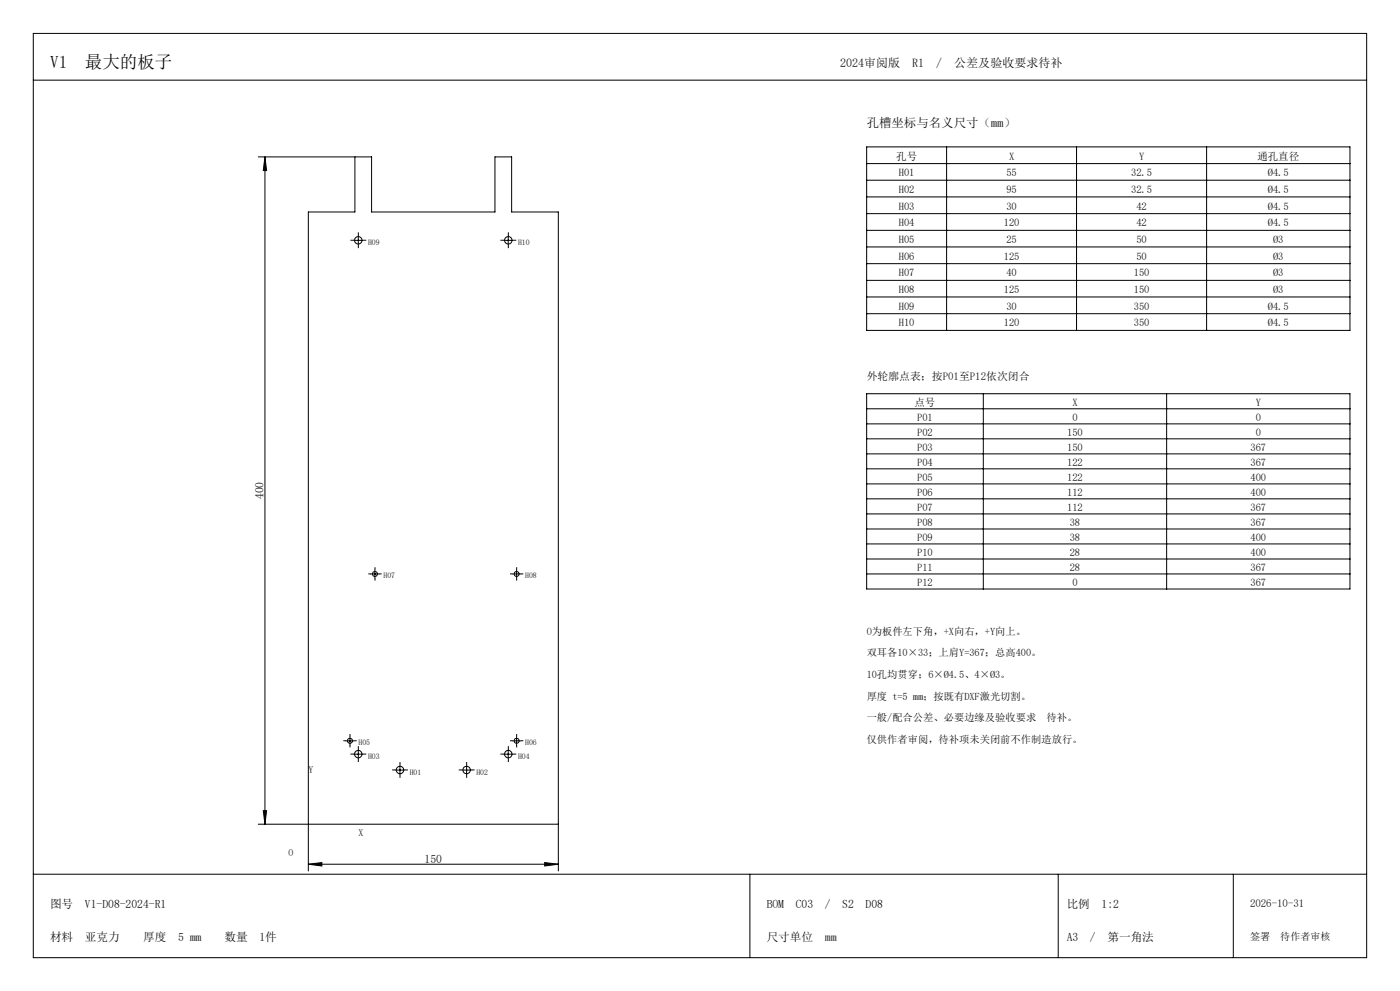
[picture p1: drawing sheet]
<svg xmlns="http://www.w3.org/2000/svg" width="420mm" height="297mm" viewBox="0 0 420 297" stroke-linecap="round" stroke-linejoin="round" font-family="sans-serif">
<g fill="none" stroke="#000" stroke-width=".3">
<path d="M10 10h400v277h-400zM10 24h400M77.5 47h34v16.5h37v-16.5h5v16.5h14v197.5M79.5 47l.5 4.1h-1zM79.5 47v200M106.5 47v16.5h-14v197.5M260 44h145v55h-145zM260 49h145M260 54h145M260 59h145M284 44v55M323 44v55"/>
<path d="M362 44v55M106.2 72h2.5M107.5 70.8v2.5M151.2 72h2.5M152.5 70.8v2.5M260 64h145M260 69h145M260 74h145M260 79h145M260 84h145M260 89h145M260 94h145"/>
<path d="M260 118h145v58.5h-145zM295 118v58.5M350 118v58.5M260 122.5h145M260 127h145M260 131.5h145M260 136h145M260 140.5h145M260 145h145M260 149.5h145M260 154h145M260 158.5h145"/>
<path d="M111.2 172h2.5M112.5 170.8v2.5M153.7 172h2.5M155 170.8v2.5M260 163h145M260 167.5h145M260 172h145M103.7 222h2.5M105 220.8v2.5M106.2 226h2.5M107.5 224.8v2.5M118.7 230.8h2.5"/>
<path d="M120 229.5v2.5M138.7 230.8h2.5M140 229.5v2.5M151.2 226h2.5M152.5 224.8v2.5M153.7 222h2.5M155 220.8v2.5M77.5 247h90M79 243h1l-.5 4zM92.5 259l4.1-.5v1zM92.5 259h75M163.4 258.5l4.1 .5-4.1 .5z"/>
<path d="M10 262h400M225 262v25M317.5 262v25M370 262v25"/>
<circle cx="107.5" cy="72" r="1.13"/>
<circle cx="152.5" cy="72" r="1.12"/>
<circle cx="112.5" cy="172" r=".75"/>
<circle cx="155" cy="172" r=".74"/>
<circle cx="105" cy="222" r=".75"/>
<circle cx="107.5" cy="226" r="1.13"/>
<circle cx="120" cy="230.8" r="1.12"/>
<circle cx="140" cy="230.8" r="1.13"/>
<circle cx="152.5" cy="226" r="1.12"/>
<circle cx="155" cy="222" r=".75"/>
</g>
<g fill="none" stroke="#000" stroke-width=".3" stroke-dasharray="30.5 1.3 1.3 1.3" stroke-linecap="butt">
<path d="M106.2 72h-1.1M107.5 70.8v-1.2M107.5 73.3v1.1M108.7 72h1.2M151.3 72h-1.2M152.5 70.8v-1.2M152.5 73.3v1.1M153.8 72h1.1M111.2 172h-.7M112.5 170.8v-.8M112.5 173.3v.7M113.7 172h.8"/>
<path d="M153.8 172h-.8M155 170.8v-.8M155 173.3v.7M156.3 172h.7M103.8 222h-.8M105 220.8v-.8M105 223.3v.7M106.2 226h-1.1M106.2 222h.8M107.5 224.8v-1.2M107.5 227.3v1.1M108.7 226h1.2"/>
<path d="M118.8 230.8h-1.2M120 229.5v-1.1M120 232v1.1M121.3 230.8h1.1M138.8 230.8h-1.2M140 229.5v-1.1M140 232v1.1M141.3 230.8h1.1M151.3 226h-1.2M152.5 224.8v-1.2M152.5 227.3v1.1M153.8 226h1.1"/>
<path d="M153.8 222h-.8M155 220.8v-.8M155 223.3v.7M156.3 222h.7"/>
</g>
<g fill="#000">
<path d="M79 243h1l-.5 4zM79.5 47l.5 4.1h-1z"/>
<path d="M92.5 259l4.1-.5v1zM163.4 258.5l4.1 .5-4.1 .5z"/>
</g>
<g font-size="5.2">
<text x="15" y="20.3">V1</text>
<text x="25.5" y="20.3">最大的板子</text>
</g>
<text font-size="3.7" x="260" y="38.2">孔槽坐标与名义尺寸（mm）</text>
<g font-size="3.6">
<text x="252" y="20.1">2024审阅版</text>
<text x="273.6" y="20.1">R1</text>
<text x="280.9" y="20.1">/</text>
<text x="286.3" y="20.1">公差及验收要求待补</text>
</g>
<g font-size="3.5">
<text x="79" y="149.6" transform="rotate(-90 79 149.6)">400</text>
<text x="127.4" y="258.5">150</text>
<text x="15" y="272">图号</text>
<text x="25.5" y="272">V1-D08-2024-R1</text>
<text x="230" y="272">BOM</text>
<text x="238.7" y="272">C03</text>
<text x="247.5" y="272">/</text>
<text x="252.7" y="272">S2</text>
<text x="259.7" y="272">D08</text>
<text x="320" y="272">比例</text>
<text x="330.5" y="272">1:2</text>
<text x="15" y="282">材料</text>
<text x="25.5" y="282">亚克力</text>
<text x="42.9" y="282">厚度</text>
<text x="53.4" y="282">5 mm</text>
<text x="67.4" y="282">数量</text>
<text x="77.9" y="282">1件</text>
<text x="230" y="282">尺寸单位</text>
<text x="247.5" y="282">mm</text>
<text x="320" y="282">A3</text>
<text x="327" y="282">/</text>
<text x="332.2" y="282">第一角法</text>
</g>
<g font-size="3.3">
<text x="260" y="113.8">外轮廓点表；按P01至P12依次闭合</text>
<text x="375" y="271.8">2026-10-31</text>
</g>
<g font-size="3.1">
<text x="268.9" y="47.8">孔号</text>
<text x="302.7" y="47.8">X</text>
<text x="341.7" y="47.8">Y</text>
<text x="377.2" y="47.8">通孔直径</text>
<text x="269.6" y="52.8">H01</text>
<text x="301.9" y="52.8">55</text>
<text x="339.4" y="52.8">32.5</text>
<text x="380.4" y="52.8">Ø4.5</text>
<text x="269.6" y="57.8">H02</text>
<text x="301.9" y="57.8">95</text>
<text x="339.4" y="57.8">32.5</text>
<text x="380.4" y="57.8">Ø4.5</text>
<text x="269.6" y="62.8">H03</text>
<text x="301.9" y="62.8">30</text>
<text x="340.9" y="62.8">42</text>
<text x="380.4" y="62.8">Ø4.5</text>
<text x="269.6" y="67.8">H04</text>
<text x="301.1" y="67.8">120</text>
<text x="340.9" y="67.8">42</text>
<text x="380.4" y="67.8">Ø4.5</text>
<text x="269.6" y="72.8">H05</text>
<text x="269.6" y="77.8">H06</text>
<text x="301.1" y="77.8">125</text>
<text x="301.9" y="72.8">25</text>
<text x="340.9" y="72.8">50</text>
<text x="340.9" y="77.8">50</text>
<text x="381.9" y="72.8">Ø3</text>
<text x="381.9" y="77.8">Ø3</text>
<text x="269.6" y="82.8">H07</text>
<text x="301.9" y="82.8">40</text>
<text x="340.1" y="82.8">150</text>
<text x="381.9" y="82.8">Ø3</text>
<text x="269.6" y="87.8">H08</text>
<text x="301.1" y="87.8">125</text>
<text x="340.1" y="87.8">150</text>
<text x="381.9" y="87.8">Ø3</text>
<text x="269.6" y="92.8">H09</text>
<text x="301.9" y="92.8">30</text>
<text x="340.1" y="92.8">350</text>
<text x="380.4" y="92.8">Ø4.5</text>
<text x="269.6" y="97.8">H10</text>
<text x="301.1" y="97.8">120</text>
<text x="340.1" y="97.8">350</text>
<text x="380.4" y="97.8">Ø4.5</text>
<text x="274.4" y="121.6">点号</text>
<text x="321.7" y="121.6">X</text>
<text x="376.7" y="121.6">Y</text>
<text x="275.1" y="126.1">P01</text>
<text x="275.1" y="130.6">P02</text>
<text x="320.1" y="130.6">150</text>
<text x="321.7" y="126.1">0</text>
<text x="376.7" y="126.1">0</text>
<text x="376.7" y="130.6">0</text>
<text x="275.1" y="135.1">P03</text>
<text x="320.1" y="135.1">150</text>
<text x="375.1" y="135.1">367</text>
<text x="275.1" y="139.6">P04</text>
<text x="320.1" y="139.6">122</text>
<text x="375.1" y="139.6">367</text>
<text x="275.1" y="144.1">P05</text>
<text x="275.1" y="148.6">P06</text>
<text x="320.1" y="144.1">122</text>
<text x="320.1" y="148.6">112</text>
<text x="375.1" y="144.1">400</text>
<text x="375.1" y="148.6">400</text>
<text x="275.1" y="153.1">P07</text>
<text x="320.1" y="153.1">112</text>
<text x="375.1" y="153.1">367</text>
<text x="275.1" y="157.6">P08</text>
<text x="320.9" y="157.6">38</text>
<text x="375.1" y="157.6">367</text>
<text x="275.1" y="162">P09</text>
<text x="275.1" y="166.5">P10</text>
<text x="320.9" y="162">38</text>
<text x="320.9" y="166.5">28</text>
<text x="375.1" y="162">400</text>
<text x="375.1" y="166.5">400</text>
<text x="275.1" y="171">P11</text>
<text x="320.9" y="171">28</text>
<text x="375.1" y="171">367</text>
<text x="275.1" y="175.5">P12</text>
<text x="321.7" y="175.5">0</text>
<text x="375.1" y="175.5">367</text>
<text x="260" y="190.2">O为板件左下角，+X向右，+Y向上。</text>
<text x="260" y="196.7">双耳各10×33；上肩Y=367；总高400。</text>
<text x="260" y="203.2">10孔均贯穿；6×Ø4.5、4×Ø3。</text>
<text x="260" y="209.7">厚度 t=5 mm；按既有DXF激光切割。</text>
<text x="260" y="216.2">一般/配合公差、必要边缘及验收要求</text>
<text x="314" y="216.2">待补。</text>
<text x="260" y="222.7">仅供作者审阅，待补项未关闭前不作制造放行。</text>
</g>
<g font-size="3">
<text x="375" y="281.7">签署</text>
<text x="384.1" y="281.7">待作者审核</text>
</g>
<g font-size="2.9">
<text x="92.5" y="231.6">Y</text>
<text x="107.5" y="250.6">X</text>
<text x="86.5" y="256.6">O</text>
</g>
<g font-size="2.3">
<text x="110.4" y="73.4">H09</text>
<text x="155.4" y="73.4">H10</text>
<text x="115" y="173.4">H07</text>
<text x="157.6" y="173.4">H08</text>
<text x="107.6" y="223.4">H05</text>
<text x="110.4" y="227.4">H03</text>
<text x="155.4" y="227.4">H04</text>
<text x="157.6" y="223.4">H06</text>
<text x="122.9" y="232.1">H01</text>
<text x="142.9" y="232.1">H02</text>
</g>
</svg>
